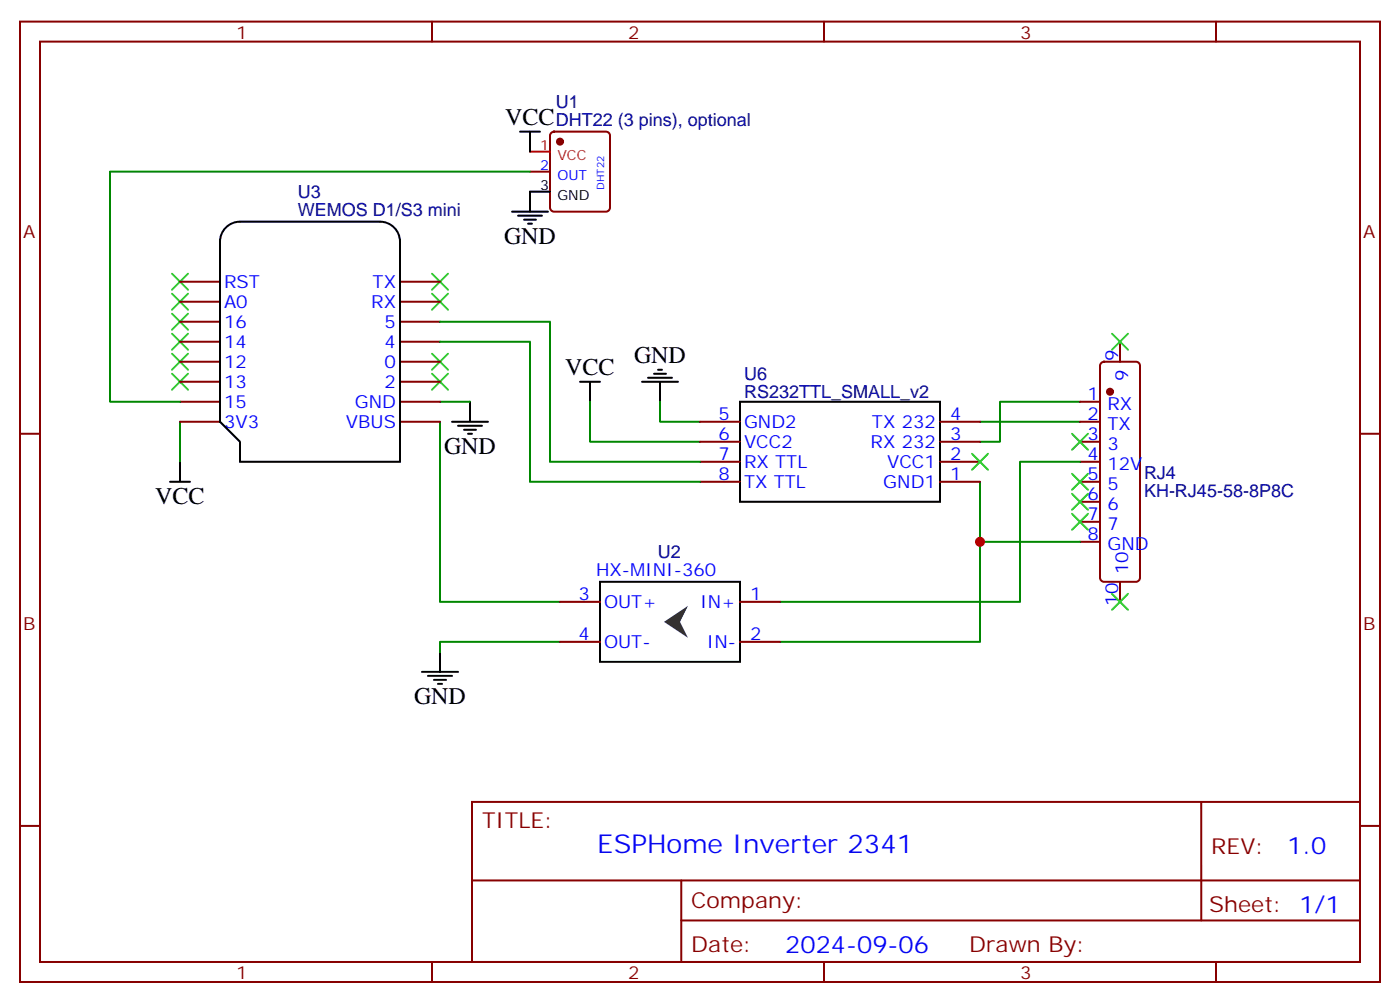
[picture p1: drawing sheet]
<svg xmlns="http://www.w3.org/2000/svg" width="247mm" height="177mm" viewBox="0 0 247 177" stroke-linecap="round" stroke-linejoin="round" font-family="sans-serif">
<g fill="none" stroke="#870000" stroke-width=".35">
<path d="M3.5 3.8h239.9v169.3h-239.9zM7.1 7.3h232.8v162.3h-232.8zM76.2 3.8v3.5M145.3 3.8v3.5M214.5 3.8v3.5M31.7 49.7h7.1M31.7 53.2h7.1M31.7 56.7h7.1M70.6 49.7h7M70.6 53.2h7M70.6 56.7h7M3.5 76.5h3.6"/>
<path d="M31.7 74.4h7.1M31.7 70.8h7.1M31.7 60.3h7.1M31.7 63.8h7.1M31.7 67.3h7.1M70.6 74.4h7M70.6 70.8h7M70.6 60.3h7M70.6 63.8h7M70.6 67.3h7M123.5 77.9h7M123.5 74.4h7"/>
<path d="M165.8 77.9h7.1M165.8 74.4h7.1M190.5 77.9h3.5M190.5 74.4h3.5M190.5 70.8h3.5M194.3 64l.4-.2h5.7a.71 .71 0 0 1 .7 .7v37.4a.76 .76 0 0 1-.7 .7h-5.7a.76 .76 0 0 1-.7-.7v-37.4zM197.6 60.3v3.5M239.9 76.5h3.5M123.5 84.9h7M123.5 81.4h7M165.8 84.9h7.1M165.8 81.4h7.1"/>
<path d="M190.5 84.9h3.5M190.5 81.4h3.5M190.5 88.5h3.5M190.5 92h3.5M190.5 95.5h3.5M98.8 106.1h7M98.8 113.2h7M130.5 106.1h7.1M130.5 113.2h7.1M197.6 102.6v3.5M3.5 145.6h3.6M83.3 141.4h156.6v28.2h-156.6z"/>
<path d="M83.3 155.2h156.5M120.2 155.2v14.2M211.9 141.4v20.9M239.9 145.6h3.5M76.2 169.6v3.5M120.2 162.3h119.6M145.3 169.6v3.5M214.5 169.6v3.5"/>
</g>
<g fill="none" stroke="#000" stroke-width=".35">
<path d="M39.8 40.1a3.5 3.5 0 0 1 2.5-1h24.7a3.5 3.5 0 0 1 3.6 3.5v38.8h-28.3v-3.5l-3.5-3.5v-31.8a3.5 3.5 0 0 1 1-2.5zM79.7 74.4h6.4M80.8 75.1h4.2M81.8 75.8h2.2M82.5 76.5h.8M82.9 70.8v3.6M102.3 67.3h3.5M104.1 67.3v3.5M113.2 67.3h6.4M114.3 66.6h4.2M115.4 65.9h2.1M116.1 65.2h.7"/>
<path d="M116.4 67.3v3.5M130.5 70.8h35.3v17.7h-35.3zM30 84.9h3.5M31.7 81.4v3.5M74.4 118.5h6.4M75.5 119.2h4.2M76.6 119.9h2.1M77.6 114.9v3.6M105.8 102.6h24.7v14.1h-24.7zM77.3 120.6h.7"/>
</g>
<g fill="none" stroke="#008700" stroke-width=".35">
<path d="M77.6 56.7h19.4v24.7h26.5M31.7 74.4v7M77.6 74.4v31.7h21.2M77.6 60.3h15.9v24.6h30M77.6 70.8h5.3M104.1 70.8v7.1h19.4M116.4 70.8v3.6h7.1M172.9 74.4h17.6M190.5 70.8h-14.1v7.1h-3.5M172.9 84.9v28.3h-35.3M172.9 95.5h17.6M190.5 81.4h-10.6v24.7h-42.3"/>
<path d="M98.8 113.2h-21.2v1.7"/>
</g>
<circle cx="195.8" cy="69.1" r=".53" fill="#870000" stroke="#870000" stroke-width=".35"/>
<g fill="none" stroke="#3c3" stroke-width=".35">
<path d="M30.3 58.8l2.9 2.9M30.3 55.3l2.9 2.8M30.3 51.8l2.9 2.8M30.3 48.3l2.9 2.8M33.2 58.8l-2.9 2.9M33.2 55.3l-2.9 2.8M33.2 51.8l-2.9 2.8M33.2 48.3l-2.9 2.8M76.2 48.3l2.8 2.8M76.2 51.8l2.8 2.8M79 48.3l-2.8 2.8M79 51.8l-2.8 2.8"/>
<path d="M196.1 58.8l2.9 2.9M199 58.8l-2.9 2.9M30.3 65.9l2.9 2.8M30.3 62.4l2.9 2.8M33.2 65.9l-2.9 2.8M33.2 62.4l-2.9 2.8M76.2 65.9l2.8 2.8M76.2 62.4l2.8 2.8M79 65.9l-2.8 2.8M79 62.4l-2.8 2.8M189.1 76.5l2.8 2.8M191.9 76.5l-2.8 2.8"/>
<path d="M171.4 80l2.9 2.8M174.3 80l-2.9 2.8M189.1 87.1l2.8 2.8M189.1 90.6l2.8 2.8M189.1 83.5l2.8 2.9M191.9 87.1l-2.8 2.8M191.9 90.6l-2.8 2.8M191.9 83.5l-2.8 2.9M196.1 104.7l2.9 2.8M199 104.7l-2.9 2.8"/>
</g>
<path d="M117.1 109.6l4.3-2.8-1.5 2.8 1.5 2.9z" fill="#333"/>
<path d="M93.5 30.3h3.5M97.2 23.4l.5-.2h9.2a.71 .71 0 0 1 .7 .7v12.7a.76 .76 0 0 1-.7 .7h-9.2a.76 .76 0 0 1-.7-.7v-12.7z" fill="none" stroke="#870000" stroke-width=".35"/>
<circle cx="98.8" cy="25" r=".53" fill="#870000" stroke="#870000" stroke-width=".35"/>
<path d="M93.5 26.7h3.5" fill="none" stroke="#f00" stroke-width=".35"/>
<path d="M90.3 37.3h6.4M91.4 38h4.2M91.7 23.2h3.5M92.4 38.7h2.1M93.1 39.4h.7M93.5 23.2v3.5M97 33.8h-3.5v3.5" fill="none" stroke="#000" stroke-width=".35"/>
<path d="M93.5 30.3h-74.1v40.5h12.3" fill="none" stroke="#008700" stroke-width=".35"/>
<circle cx="172.9" cy="95.5" r=".88" fill="#c00"/>
<text font-size="4.6" fill="#00f" x="105.3" y="150.4">ESPHome Inverter 2341</text>
<g font-size="4.2">
<text x="89.1" y="22.1">VCC</text>
<text x="88.9" y="43">GND</text>
<text x="111.8" y="64.1">GND</text>
<text x="99.7" y="66.2">VCC</text>
<text x="78.3" y="80">GND</text>
<text x="27.4" y="88.9">VCC</text>
<text x="73" y="124.1">GND</text>
</g>
<g font-size="4.2" fill="#00f">
<text x="227.1" y="150.7">1.0</text>
<text x="138.5" y="168">2024-09-06</text>
</g>
<g font-size="3.9" fill="#800">
<text x="85" y="146">TITLE:</text>
<text x="213.6" y="150.7">REV:</text>
<text x="121.9" y="160.2">Company:</text>
<text x="213.3" y="160.8">Sheet: 1/1</text>
<text x="121.9" y="167.9">Date:</text>
<text x="171" y="167.9">Drawn By:</text>
</g>
<g font-size="3.2" fill="#800">
<text x="41.6" y="6.8">1</text>
<text x="110.8" y="6.8">2</text>
<text x="179.9" y="6.8">3</text>
<text x="4.1" y="41.9">A</text>
<text x="240.4" y="41.9">A</text>
<text x="4.1" y="111.1">B</text>
<text x="240.4" y="111.1">B</text>
<text x="41.6" y="172.6">1</text>
<text x="110.8" y="172.6">2</text>
<text x="179.9" y="172.6">3</text>
</g>
<g font-size="3.2" fill="#000080">
<text x="98.1" y="22.2">DHT22 (3 pins), optional</text>
<text x="98.1" y="19">U1</text>
<text x="52.5" y="34.9">U3</text>
<text x="52.5" y="38">WEMOS D1/S3 mini</text>
<text x="131.2" y="70.2">RS232TTL_SMALL_v2</text>
<text x="131.2" y="67">U6</text>
<text x="201.8" y="87.6">KH-RJ45-58-8P8C</text>
<text x="201.8" y="84.4">RJ4</text>
<text x="116" y="98.4">U2</text>
</g>
<g font-size="3.2" fill="#00f">
<text x="39.5" y="50.7">RST</text>
<text x="65.7" y="50.7">TX</text>
<text x="39.5" y="57.8">16</text>
<text x="39.5" y="54.3">A0</text>
<text x="65.5" y="54.3">RX</text>
<text x="67.8" y="57.8">5</text>
<text x="39.5" y="64.8">12</text>
<text x="39.5" y="61.3">14</text>
<text x="67.8" y="61.3">4</text>
<text x="67.8" y="64.8">0</text>
<text x="197.2" y="63.6" transform="rotate(-90 197.2 63.6)">9</text>
<text x="39.5" y="71.9">15</text>
<text x="39.5" y="68.4">13</text>
<text x="62.6" y="71.9">GND</text>
<text x="67.8" y="68.4">2</text>
<text x="191.8" y="70.5">1</text>
<text x="199" y="67.1" transform="rotate(-90 199 67.1)">9</text>
<text x="39.5" y="75.4">3V3</text>
<text x="61" y="75.4">VBUS</text>
<text x="126.7" y="77.5">6</text>
<text x="126.7" y="74">5</text>
<text x="131.2" y="75.4">GND2</text>
<text x="153.8" y="75.4">TX 232</text>
<text x="167.6" y="77.5">3</text>
<text x="167.6" y="74">4</text>
<text x="191.8" y="74">2</text>
<text x="191.8" y="77.5">3</text>
<text x="195.3" y="72.2">RX</text>
<text x="195.3" y="75.8">TX</text>
<text x="126.7" y="81.1">7</text>
<text x="131.2" y="79">VCC2</text>
<text x="131.2" y="82.5">RX TTL</text>
<text x="153.6" y="79">RX 232</text>
<text x="156.5" y="82.5">VCC1</text>
<text x="167.6" y="81.1">2</text>
<text x="191.8" y="81.1">4</text>
<text x="195.3" y="79.3">3</text>
<text x="195.3" y="82.8">12V</text>
<text x="126.7" y="84.6">8</text>
<text x="131.2" y="86">TX TTL</text>
<text x="155.8" y="86">GND1</text>
<text x="167.6" y="84.6">1</text>
<text x="191.8" y="84.6">5</text>
<text x="191.8" y="88.1">6</text>
<text x="195.3" y="86.4">5</text>
<text x="195.3" y="89.9">6</text>
<text x="191.8" y="91.7">7</text>
<text x="191.8" y="95.2">8</text>
<text x="195.3" y="93.4">7</text>
<text x="105.1" y="101.6">HX-MINI-360</text>
<text x="195.3" y="96.9">GND</text>
<text x="199" y="101.3" transform="rotate(-90 199 101.3)">10</text>
<text x="102.1" y="105.8">3</text>
<text x="106.5" y="107.2">OUT+</text>
<text x="123.5" y="107.2">IN+</text>
<text x="132.3" y="105.8">1</text>
<text x="197.2" y="106.8" transform="rotate(-90 197.2 106.8)">10</text>
<text x="102.1" y="112.8">4</text>
<text x="132.3" y="112.8">2</text>
<text x="106.5" y="114.2">OUT-</text>
<text x="124.7" y="114.2">IN-</text>
</g>
<g font-size="2.5" fill="#f00">
<text x="95.3" y="26.4">1</text>
<text x="98.3" y="28.2">VCC</text>
</g>
<g font-size="2.5" fill="#00f">
<text x="95.3" y="29.9">2</text>
<text x="98.3" y="31.7">OUT</text>
</g>
<g font-size="2.5">
<text x="95.3" y="33.4">3</text>
<text x="98.3" y="35.2">GND</text>
</g>
<text font-size="1.8" fill="#00f" x="106.6" y="33.5" transform="rotate(-90 106.6 33.5)">DHT22</text>
</svg>
